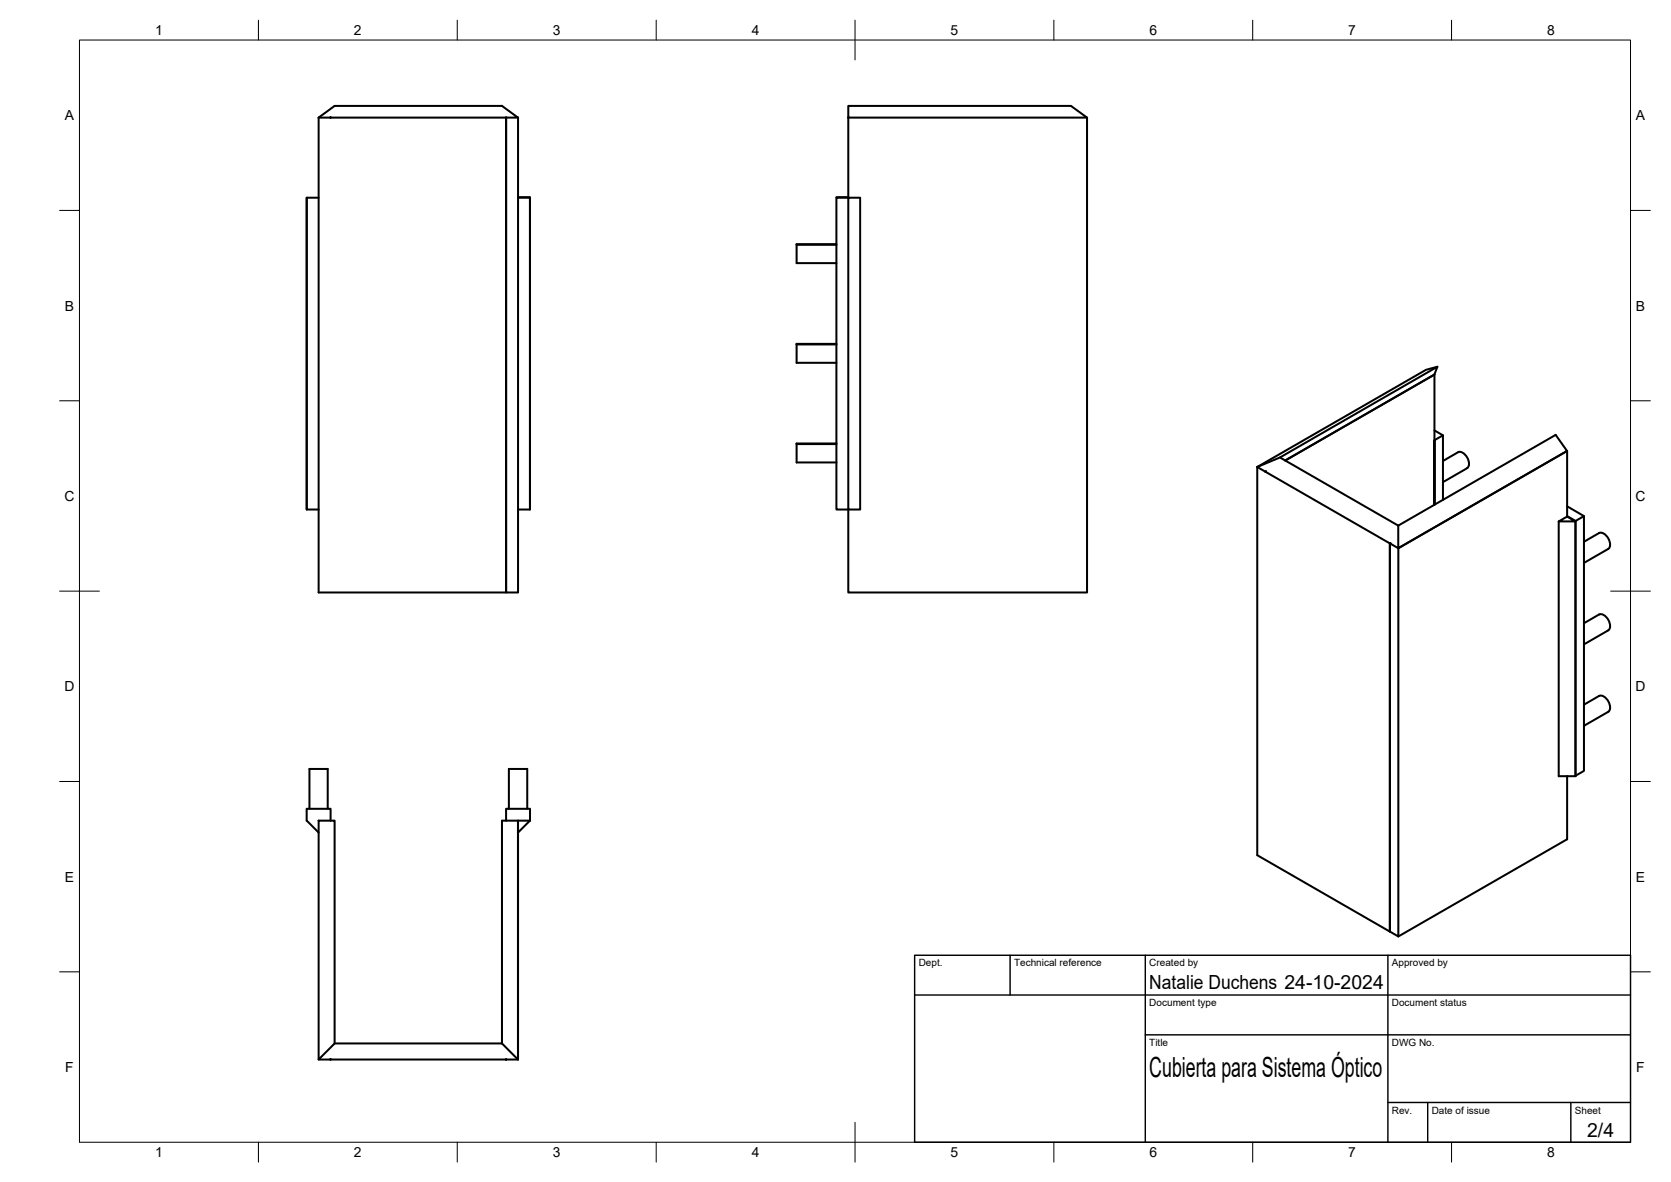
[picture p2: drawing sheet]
<svg xmlns="http://www.w3.org/2000/svg" width="420mm" height="297mm" viewBox="0 0 420 297" stroke-linecap="round" stroke-linejoin="round" font-family="sans-serif">
<!-- layer: Visible -->
<g fill="none" stroke="#000" stroke-width=".51">
<path d="M80.1 29.6l4-3h42.1l4 3h-2.9M80.1 29.6v119.3h47.2v-119.3M80.1 29.6h47.2M83.1 29.4v.2M127.3 29.6h.1M127.3 29.6v119.3h3v-119.3M130.2 29.6h.1M213.3 26.6h56l4 3h-60zM213.3 29.6v20.1h-3v78.3h3M273.3 29.6v119.3h-60v-20.9M77.1 49.7v78.3M80.1 49.7h-3v78.3h3"/>
<path d="M130.3 49.7h2.9v78.3h-2.9M130.3 49.6h3l-.1 78.3M213.3 49.7h3v78.3h-3zM213.3 49.6h-3v.1M200.3 61.5v4.6h10M200.3 61.5h10M210.3 61.4h-10v.1M200.3 86.6v4.6h10M200.3 86.6h10M210.3 86.4h-10v.2M360.7 94.1l.7-1.9-39.6 22.8-5.7 2.4M360.7 94.1v32.7v-16.2l2.1-1.2"/>
<path d="M360.7 94.1l-37.5 21.6 37.5-21.6M361.4 92.2l-2.8 .7-42.5 24.5M200.3 111.6v4.6h10M200.3 111.6h10M210.3 111.4h-10v.2M316.1 117.4v97.5l33.4 19.2v-97.5M316.1 117.4l33.4 19.2M318.2 118.6l.1-.1zM318.3 118.5l-.1 .1M321.8 115l29.8 17.1M360.7 108.2l2.1 1.2v16.2M362.8 115.9l3.8-2.3a2.57 2.57 0 0 1 2.7 2.5 1.41 1.41 0 0 1-.4 1.5"/>
<path d="M368.9 117.7l-6.1 3.5M349.5 136.6v97.5l2.1 1.2v-97.5M349.5 136.6l2.1 1.2M349.5 136.5v.1M351.6 132.1l39.6-22.8 2.8 4-42.4 24.5zM391.9 131l2.1-1.2 2.1 1.2zM391.9 131v64.1h4.2v-64.1M394 129.7v-16.4l-42.4 24.5M394 127.2l4.3 2.5v64l-2.1 1.3v-64.1l-2.2-1.2v.1M398.3 129.7l-2.1 1.2M402.1 133.9l-3.8 2.3M402.1 134a2.57 2.57 0 0 1 2.7 2.4 1.41 1.41 0 0 1-.4 1.5"/>
<path d="M404.4 138l-6.1 3.5M402.1 154.4l-3.8 2.2M402.1 154.4a2.57 2.57 0 0 1 2.7 2.5 1.41 1.41 0 0 1-.4 1.5l-6.1 3.5M402.1 174.9l-3.8 2.2M402.1 174.9a2.57 2.57 0 0 1 2.7 2.4 1.41 1.41 0 0 1-.4 1.6l-6.1 3.5M394 195.1v15.8l-42.4 24.4M77.8 203.2v-10h4.6v10M80.1 206.2h4v56l-4 4.1zM83.1 206.2v-3h-6v3l3 3M126.2 206.2h4v60.1l-4-4.1zM127.3 206.2v-3h6v3M128 203.2v-10h4.6v10"/>
<path d="M133.2 206.2l-2.9 3M133.3 206.2h-3.1l.1 60.1h-50.2M349.5 234.1h.1M83.1 266.1v.2M84.1 262.2h42.1M127.3 266.3h.1"/>
</g>
<circle cx="349.5" cy="136.6" r=".25" fill="#000"/>
<!-- layer: BORDER -->
<g fill="none" stroke="#000" stroke-width=".25">
<path d="M20 10.1h390v276.9h-390zM65 5.1v5M115 5.1v5M165 5.1v5M215 5.1v10M265 5.1v5M315 5.1v5M365 5.1v5M15 52.9h5M410 52.9h5M15 100.7h5M410 100.7h5"/>
<path d="M15 148.6h10M405 148.6h10M15 196.4h5M410 196.4h5M15 244.2h5M410 244.2h5M65 287v5M115 287v5M165 287v5M215 282.1v9.9M265 287v5M315 287v5"/>
<path d="M365 287v5"/>
</g>
<!-- layer: TITLEBLOCK -->
<path d="M230 240.1h180v46.9h-180zM230 250h180M254 240.1v9.9M288 240.1v46.9M349 240.1v46.9M288 260.1h122M349 277.1h61M359 277.1v9.9M395 277.1v9.9" fill="none" stroke="#000" stroke-width=".36"/>
<text font-size="7" x="289" y="270.6">Cubierta para Sistema Óptico</text>
<g font-size="4.9">
<text x="289" y="248.5">Natalie Duchens 24-10-2024</text>
<text x="399.1" y="285.7">2/4</text>
</g>
<g font-size="3.5">
<text x="39" y="8.8">1</text>
<text x="89" y="8.8">2</text>
<text x="139" y="8.8">3</text>
<text x="189" y="8.8">4</text>
<text x="239" y="8.8">5</text>
<text x="289" y="8.8">6</text>
<text x="339" y="8.8">7</text>
<text x="389" y="8.8">8</text>
<text x="16.3" y="30.2">A</text>
<text x="411.3" y="30.2">A</text>
<text x="16.3" y="78">B</text>
<text x="411.3" y="78">B</text>
<text x="16.2" y="125.9">C</text>
<text x="411.2" y="125.9">C</text>
<text x="16.2" y="173.7">D</text>
<text x="411.2" y="173.7">D</text>
<text x="16.3" y="221.6">E</text>
<text x="411.3" y="221.6">E</text>
<text x="16.4" y="269.4">F</text>
<text x="411.4" y="269.4">F</text>
<text x="39" y="290.8">1</text>
<text x="89" y="290.8">2</text>
<text x="139" y="290.8">3</text>
<text x="189" y="290.8">4</text>
<text x="239" y="290.8">5</text>
<text x="289" y="290.8">6</text>
<text x="339" y="290.8">7</text>
<text x="389" y="290.8">8</text>
</g>
<g font-size="2.5">
<text x="231" y="242.9">Dept.</text>
<text x="255" y="242.9">Technical reference</text>
<text x="289" y="242.9">Created by</text>
<text x="350" y="242.9">Approved by</text>
<text x="289" y="252.8">Document type</text>
<text x="350" y="252.8">Document status</text>
<text x="289" y="262.9">Title</text>
<text x="350" y="262.9">DWG No.</text>
<text x="350" y="279.9">Rev.</text>
<text x="360" y="279.9">Date of issue</text>
<text x="396" y="279.9">Sheet</text>
</g>
</svg>
